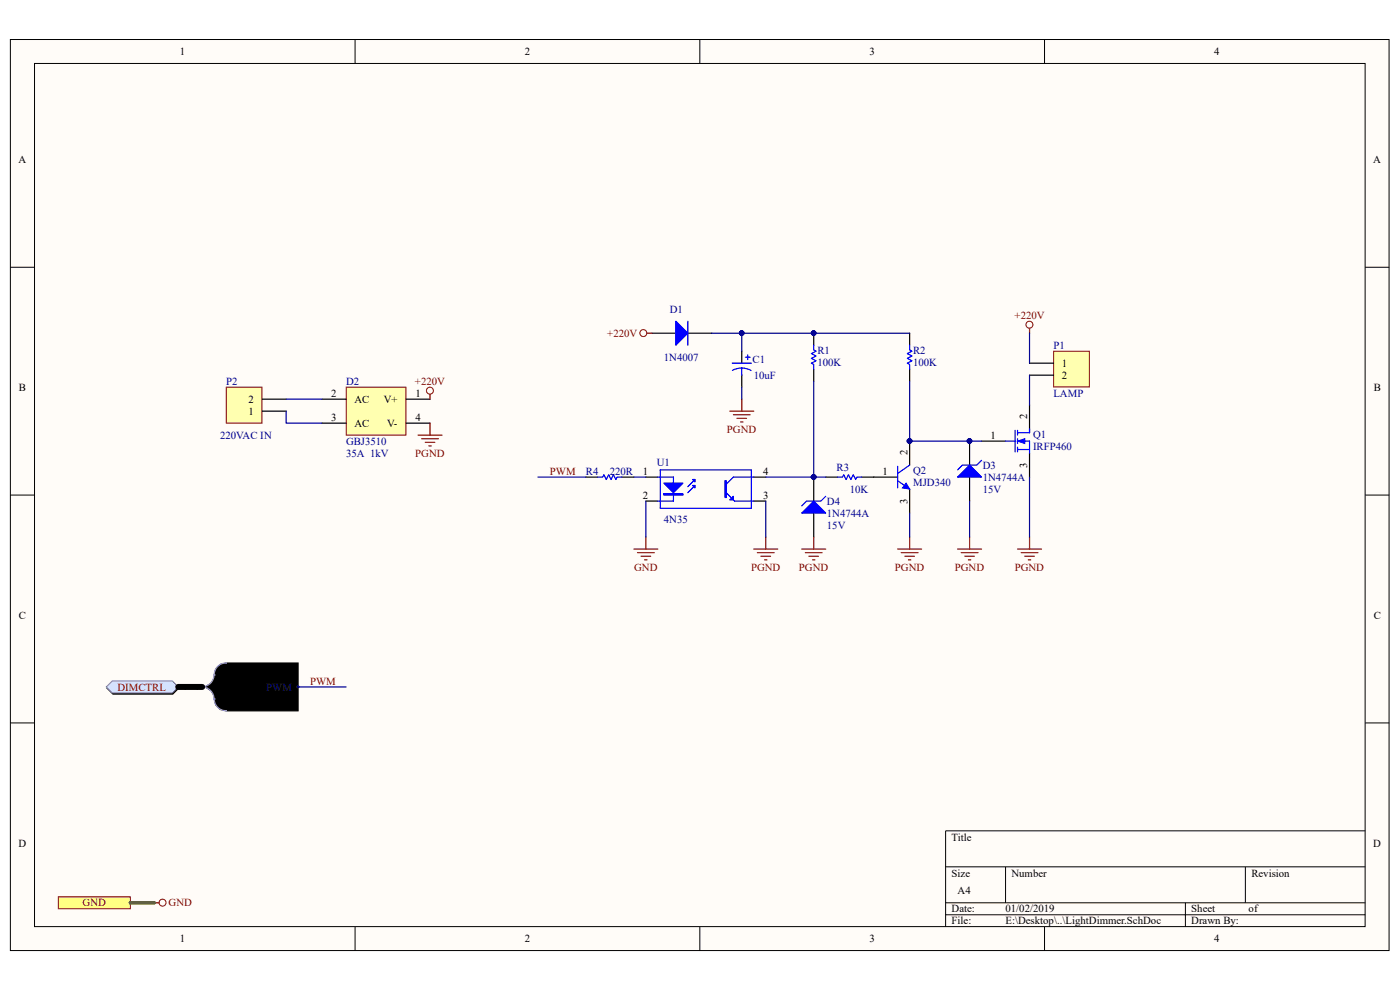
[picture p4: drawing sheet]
<svg xmlns="http://www.w3.org/2000/svg" width="297mm" height="210mm" viewBox="0 0 297 210" stroke-linecap="round" stroke-linejoin="round" font-family="sans-serif">
<path d="M2.2 8.4h292.5v193.2h-292.5z" fill="#fffcf8"/>
<path d="M2.2 8.4h292.5v193.2h-292.5z" fill="none" stroke="#000" stroke-width=".21"/>
<path d="M7.4 13.5h282.2v183.1h-282.2z" fill="#fffcf8"/>
<g fill="none" stroke="#000" stroke-width=".21">
<path d="M7.3 13.5h282.3v183.1h-282.3zM75.3 8.4v5.1M148.5 8.4v5.1M221.6 8.4v5.1M2.2 56.7h5.1M289.6 56.7h5.1M2.2 105h5.1M289.6 105h5.1M2.2 153.3h5.1M289.6 153.3h5.1M289.6 176.2h-89v20.4M75.3 196.6v5.1"/>
<path d="M148.5 196.6v5.1M200.6 183.9h89M200.6 191.5h89M200.6 194h89M213.3 183.9v7.6M221.6 196.6v5.1M251.5 191.5v5.1M264.2 183.9v7.6"/>
</g>
<circle cx="34.5" cy="191.5" r=".74" fill="none" stroke="#800000" stroke-width=".21"/>
<path d="M32.7 191.5h1" fill="none" stroke="#800000" stroke-width=".25"/>
<path d="M12.4 190.2h15.2v2.6h-15.2z" fill-rule="evenodd" fill="#ffff80" stroke="#800000" stroke-width=".21"/>
<g fill="#000">
<path d="M22.7 146l1.3-1.3h12.7l1.2 1.3-1.2 1.2h-12.7z" fill-rule="evenodd"/>
<path d="M45.7 141.9l1-1 1.3-.3h15.2v10.2h-15.2a2.61 2.61 0 0 1-2.6-3.2l-.6-1-1.3-.9 1.3-.8 .6-1.1z" fill-rule="evenodd"/>
</g>
<path d="M22.7 146l1.3-1.3h12.7l1.2 1.3-1.2 1.2h-12.7zM46.7 140.9l1.3-.3h15.2v10.2h-15.2a2.61 2.61 0 0 1-2.6-3.2l-.6-1-1.3-.9 1.3-.8 .6-1.1 .3-1.9z" fill="none" stroke="#000" stroke-width=".21"/>
<path d="M42.9 145.7a2.52 2.52 0 0 1 2.5 2.6M45.4 143.2a2.52 2.52 0 0 1-2.5 2.5M45.4 148.3a2.52 2.52 0 0 0 2.6 2.5M45.4 143.2h.1M45.4 148.3h.1M48 140.6a2.52 2.52 0 0 0-2.6 2.6" fill="none" stroke="#8f9ec9" stroke-width=".25"/>
<circle cx="63.2" cy="145.7" r=".23" fill="#003a70" stroke="#003a70" stroke-width=".21"/>
<path d="M22.6 145.7l1.2-1.3h12.7l1.3 1.3-1.3 1.3h-12.7z" fill-rule="evenodd" fill="#d5e4ff" stroke="#71809b" stroke-width=".21"/>
<path d="M193 93.6v5.1M185.3 101.2h5.1M193 103.7v5.1" fill="none" stroke="#000" stroke-width=".25"/>
<circle cx="192.9" cy="93.5" r=".48" fill="#000080" stroke="#000080" stroke-width=".21"/>
<path d="M190.4 98.9v4.6M193 98.7l-2.6 1.7M190.4 102l2.6 1.7" fill="none" stroke="#00f" stroke-width=".25"/>
<path d="M192.2 102.5l.8 1.2-1.6-.2z" fill="#00f"/>
<path d="M192.2 102.5l.8 1.2-1.6-.2z" fill="none" stroke="#00f" stroke-width=".21"/>
<circle cx="192.9" cy="93.5" r=".48" fill="#000080" stroke="#000080" stroke-width=".21"/>
<path d="M208.2 93.6h5.1M218.4 85.9v5.1M218.4 96.1v5.1" fill="none" stroke="#000" stroke-width=".25"/>
<path d="M213.3 93.6h2.1M215.4 91.3v4.6M215.9 91.8h2.5M215.9 93.6h2.5v2.5M215.9 95.4h2.5M215.9 91.3v1M215.9 93.1v1M215.9 94.8v1.1" fill="none" stroke="#00f" stroke-width=".25"/>
<path d="M215.9 93.6l1.5-.5v1z" fill="#00f"/>
<path d="M215.9 93.6l1.5-.5v1z" fill="none" stroke="#00f" stroke-width=".21"/>
<path d="M218.4 91v.8" fill="none" stroke="#00f" stroke-width=".25"/>
<path d="M215.9 116.5h5.1M216.6 117.2h3.6M217.4 118h2M218.2 118.8h.5M218.4 113.9v2.6" fill="none" stroke="#800000" stroke-width=".25"/>
<path d="M223.6 74.5h7.5v7.6h-7.5z" fill="#ffffb0"/>
<g fill="none" stroke="#800000" stroke-width=".21">
<path d="M223.5 74.5h7.6v7.6h-7.6z"/>
<circle cx="218.4" cy="68.9" r=".74"/>
</g>
<path d="M218.4 77h5.1M218.4 79.6h5.1M205.7 93.6v5.1M205.7 101.2v5.1" fill="none" stroke="#000" stroke-width=".25"/>
<path d="M218.4 69.7v1" fill="none" stroke="#800000" stroke-width=".25"/>
<circle cx="205.7" cy="93.5" r=".48" fill="#000080" stroke="#000080" stroke-width=".21"/>
<path d="M203.1 101.2l2.6-2.5 2.5 2.5z" fill="#00f"/>
<path d="M193 73.2v1l.5 .3-1 .5 1 .5-1 .5 1 .5-1 .5 .5 .3v1M208.2 97.6l-1 1.1h-3l-1.1 1M177.7 101.2h1l.3-.5 .5 1 .5-1 .5 1 .5-1 .5 1 .3-.5h1M203.1 101.2l2.6-2.5 2.5 2.5z" fill="none" stroke="#00f" stroke-width=".25"/>
<circle cx="205.7" cy="93.5" r=".48" fill="#000080" stroke="#000080" stroke-width=".21"/>
<path d="M203.1 116.5h5.1M203.9 117.2h3.6M204.7 118h2M205.4 118.8h.5M205.7 113.9v2.6" fill="none" stroke="#800000" stroke-width=".25"/>
<path d="M138.3 70.7h5.1M145.9 70.7h5.1M193 70.7v2.5M193 78.3v2.6M175.2 101.2h2.5M182.8 101.2h2.5" fill="none" stroke="#000" stroke-width=".25"/>
<path d="M143.4 68.1l2.5 2.6-2.5 2.5z" fill="#00f"/>
<path d="M143.4 68.1l2.5 2.6-2.5 2.5zM145.9 68.1v5.1" fill="none" stroke="#00f" stroke-width=".25"/>
<path d="M172.6 101.2v5.1M172.6 108.8v5.1" fill="none" stroke="#000" stroke-width=".25"/>
<circle cx="172.6" cy="101.2" r=".48" fill="#000080" stroke="#000080" stroke-width=".21"/>
<path d="M170.1 108.8l2.5-2.5 2.6 2.5z" fill="#00f"/>
<path d="M172.6 73.2v1l.5 .3-1 .5 1 .5-1 .5 1 .5-1 .5 .5 .3v1M140.1 99.7h19.3v8.1h-19.3zM139.6 101.2h3.3v5.1h-3.3M147.4 103l-1.5 1.5M147.4 101.7l-1.5 1.5M154.1 104.5l1.7 1.8h4.1M159.9 101.2h-4.3l-1.5 1.5M170.1 108.8l2.5-2.5 2.6 2.5zM175.2 105.3l-1 1h-3.1l-1 1" fill="none" stroke="#00f" stroke-width=".25"/>
<g fill="#000080" stroke="#000080" stroke-width=".21">
<circle cx="172.6" cy="101.2" r=".48"/>
<circle cx="172.6" cy="70.7" r=".48"/>
</g>
<path d="M172.6 70.7v2.5M172.6 78.3v2.6M137 101.2h2.6M137 106.3h2.6M159.9 101.2h2.5M159.9 106.3h2.5" fill="none" stroke="#000" stroke-width=".25"/>
<path d="M170.1 116.5h5.1M170.8 117.2h3.6M171.6 118h2M172.4 118.8h.5M172.6 113.9v2.6M190.4 116.5h5.1M191.2 117.2h3.6M192 118h2M192.7 118.8h.5M193 113.9v2.6" fill="none" stroke="#800000" stroke-width=".25"/>
<path d="M140.8 102.5h4.1l-2 2z" fill="#00f"/>
<path d="M140.8 104.9h4.1M140.8 102.5h4.1l-2 2zM140.8 104.8h4.1v.2h-4.1z" fill="none" stroke="#00f" stroke-width=".25"/>
<path d="M146.9 101.7h.5v.5z" fill="#00f"/>
<path d="M146.9 101.7h.5v.5z" fill="none" stroke="#00f" stroke-width=".25"/>
<path d="M146.9 103h.5v.5z" fill="#00f"/>
<path d="M146.9 103h.5v.5zM153.8 102h.3v3.5h-.3zM153.9 102v3.5" fill="none" stroke="#00f" stroke-width=".25"/>
<path d="M154.8 106l.8-.7v.7z" fill="#00f"/>
<path d="M155.3 77h4.1M157.4 78.1l1.2 .2 .7 .3M157.4 78.1h-.9l-1.1 .5M157.4 78.1v1.5M158.1 75.8h1M158.6 75.3v1M126.8 101.2h1.1l.2-.5 .5 1 .5-1 .5 1 .5-1 .6 1 .2-.5h1M154.8 106l.8-.7v.7z" fill="none" stroke="#00f" stroke-width=".25"/>
<g fill="none" stroke="#800000" stroke-width=".25">
<path d="M137.3 70.7h1M154.8 87.2h5.1M155.6 88h3.5M156.3 88.7h2.1M157.1 89.5h.5M157.4 84.7v2.5M134.5 116.5h5.1M135.2 117.2h3.6M136 118h2M136.8 118.8h.5M137 113.9v2.6M159.9 116.5h5.1"/>
<path d="M160.7 117.2h3.5M161.4 118h2.1M162.2 118.8h.5M162.4 113.9v2.6"/>
</g>
<path d="M157.4 74.5v2.5M157.4 79.6v2.5M124.3 101.2h2.5M131.9 101.2h2.6" fill="none" stroke="#000" stroke-width=".25"/>
<circle cx="136.5" cy="70.7" r=".74" fill="none" stroke="#800000" stroke-width=".21"/>
<path d="M73.5 82.2h12.6v10.1h-12.6z" fill="#ffffb0"/>
<g fill="none" stroke="#800000" stroke-width=".21">
<path d="M73.4 82.1h12.7v10.2h-12.7z"/>
<circle cx="91.2" cy="82.9" r=".74"/>
</g>
<path d="M68.3 84.7h5.1M68.3 89.8h5.1M86.1 84.7h5.1M86.1 89.8h5.1M37.8 145.7h5.1" fill="none" stroke="#000" stroke-width=".25"/>
<path d="M27.6 191.5h5.1" fill="none" stroke="#00bf00" stroke-width=".76"/>
<g fill="none" stroke="#000080" stroke-width=".25">
<path d="M151 70.7h6.4M157.4 70.7h35.6M157.4 70.7v3.8M218.4 70.7v6.3M218.4 79.6v6.3M157.4 82.1v2.6M172.6 80.9v20.3M193 80.9v12.7h15.2M114.1 101.2h10.2M134.5 101.2h2.5M137 106.3v7.6M162.4 101.2h12.8"/>
<path d="M162.4 106.3v7.6M193 108.8v5.1M205.7 106.3v7.6M218.4 101.2v12.7"/>
</g>
<g fill="#000080" stroke="#000080" stroke-width=".21">
<circle cx="205.7" cy="93.5" r=".48"/>
<circle cx="192.9" cy="93.5" r=".48"/>
<circle cx="172.6" cy="101.2" r=".48"/>
<circle cx="157.3" cy="70.7" r=".48"/>
<circle cx="172.6" cy="70.7" r=".48"/>
</g>
<path d="M37.8 145.7h5.1" fill="none" stroke="#000" stroke-width="1.3"/>
<path d="M38.3 145.3l1 .9M40.9 145.3l1 .9" fill="none" stroke="#000" stroke-width=".38"/>
<path d="M88.7 92.3h5.1M89.4 93.1h3.6M90.2 93.8h2M91 94.6h.5M91.2 83.7v1M91.2 89.8v2.5" fill="none" stroke="#800000" stroke-width=".25"/>
<path d="M48 82.2h7.6v7.5h-7.6z" fill="#ffffb0"/>
<path d="M48 82.1h7.6v7.6h-7.6z" fill="none" stroke="#800000" stroke-width=".21"/>
<path d="M55.6 87.2h5.1M55.6 84.7h5.1" fill="none" stroke="#000" stroke-width=".25"/>
<path d="M60.7 87.2v2.6h7.6M60.7 84.7h7.6M63.2 145.7h10.2" fill="none" stroke="#000080" stroke-width=".25"/>
<g font-size="2.3">
<text x="38.2" y="11.7">1</text>
<text x="111.3" y="11.7">2</text>
<text x="184.4" y="11.7">3</text>
<text x="257.6" y="11.7">4</text>
<text x="3.9" y="34.6">A</text>
<text x="291.3" y="34.6">A</text>
<text x="225.3" y="77.8">1</text>
<text x="4" y="82.9">B</text>
<text x="225.3" y="80.3">2</text>
<text x="291.4" y="82.9">B</text>
<text x="52.7" y="88">1</text>
<text x="52.7" y="85.4">2</text>
<text x="70.2" y="84.2">2</text>
<text x="70.2" y="89.3">3</text>
<text x="75.2" y="85.4">AC</text>
<text x="81.4" y="85.4">V+</text>
<text x="88.2" y="84.2">1</text>
<text x="88.2" y="89.3">4</text>
<text x="217.9" y="89" transform="rotate(-90 217.9 89)">2</text>
<text x="75.2" y="90.6">AC</text>
<text x="82.1" y="90.6">V-</text>
<text x="210.1" y="93.1">1</text>
<text x="136.4" y="100.7">1</text>
<text x="161.9" y="100.7">4</text>
<text x="187.2" y="100.7">1</text>
<text x="192.5" y="96.6" transform="rotate(-90 192.5 96.6)">2</text>
<text x="217.9" y="99.3" transform="rotate(-90 217.9 99.3)">3</text>
<text x="136.4" y="105.8">2</text>
<text x="161.9" y="105.8">3</text>
<text x="192.5" y="106.9" transform="rotate(-90 192.5 106.9)">3</text>
<text x="4" y="131.2">C</text>
<text x="291.4" y="131.2">C</text>
<text x="3.9" y="179.6">D</text>
<text x="201.9" y="178.3">Title</text>
<text x="291.3" y="179.6">D</text>
<text x="201.9" y="185.9">Size</text>
<text x="214.6" y="185.9">Number</text>
<text x="265.5" y="185.9">Revision</text>
<text x="203.2" y="189.7">A4</text>
<text x="201.9" y="193.5">Date:</text>
<text x="201.9" y="196.1">File:</text>
<text x="213.3" y="193.5">01/02/2019</text>
<text x="213.3" y="196.1">E:\Desktop\..\LightDimmer.SchDoc</text>
<text x="252.7" y="193.5">Sheet</text>
<text x="252.7" y="196.1">Drawn By:</text>
<text x="264.9" y="193.5">of</text>
<text x="38.2" y="199.9">1</text>
<text x="111.3" y="199.9">2</text>
<text x="184.4" y="199.9">3</text>
<text x="257.6" y="199.9">4</text>
</g>
<g font-size="2.3" fill="#800000">
<text x="128.8" y="71.5">+220V</text>
<text x="215.2" y="67.6">+220V</text>
<text x="88" y="81.6">+220V</text>
<text x="154.2" y="91.8">PGND</text>
<text x="88.1" y="96.9">PGND</text>
<text x="116.7" y="100.7">PWM</text>
<text x="134.5" y="121.1">GND</text>
<text x="159.3" y="121.1">PGND</text>
<text x="169.5" y="121.1">PGND</text>
<text x="189.9" y="121.1">PGND</text>
<text x="202.6" y="121.1">PGND</text>
<text x="215.3" y="121.1">PGND</text>
<text x="24.9" y="146.5">DIMCTRL</text>
<text x="65.8" y="145.2">PWM</text>
<text x="17.5" y="192.3">GND</text>
<text x="35.8" y="192.3">GND</text>
</g>
<g font-size="2.3" fill="#000080">
<text x="142.1" y="66.4">D1</text>
<text x="140.8" y="76.5">1N4007</text>
<text x="159.6" y="77">C1</text>
<text x="173.4" y="75">R1</text>
<text x="173.4" y="77.6">100K</text>
<text x="193.7" y="75">R2</text>
<text x="193.7" y="77.6">100K</text>
<text x="223.5" y="74">P1</text>
<text x="48" y="81.6">P2</text>
<text x="73.4" y="81.6">D2</text>
<text x="159.9" y="80.3">10uF</text>
<text x="223.5" y="84.2">LAMP</text>
<text x="46.7" y="93.1">220VAC IN</text>
<text x="73.4" y="94.4">GBJ3510</text>
<text x="219.2" y="92.8">Q1</text>
<text x="219.2" y="95.4">IRFP460</text>
<text x="73.4" y="96.9">35A 1kV</text>
<text x="124.3" y="100.7">R4</text>
<text x="129.4" y="100.7">220R</text>
<text x="139.3" y="98.9">U1</text>
<text x="177.5" y="99.9">R3</text>
<text x="193.7" y="100.5">Q2</text>
<text x="208.5" y="99.4">D3</text>
<text x="208.5" y="102">1N4744A</text>
<text x="175.4" y="107.1">D4</text>
<text x="180.3" y="104.5">10K</text>
<text x="193.7" y="103">MJD340</text>
<text x="208.5" y="104.5">15V</text>
<text x="140.8" y="110.9">4N35</text>
<text x="175.4" y="112.1">15V</text>
<text x="175.4" y="109.6">1N4744A</text>
</g>
<text font-size="2.3" fill="#003a70" x="56.5" y="146.5">PWM</text>
</svg>
